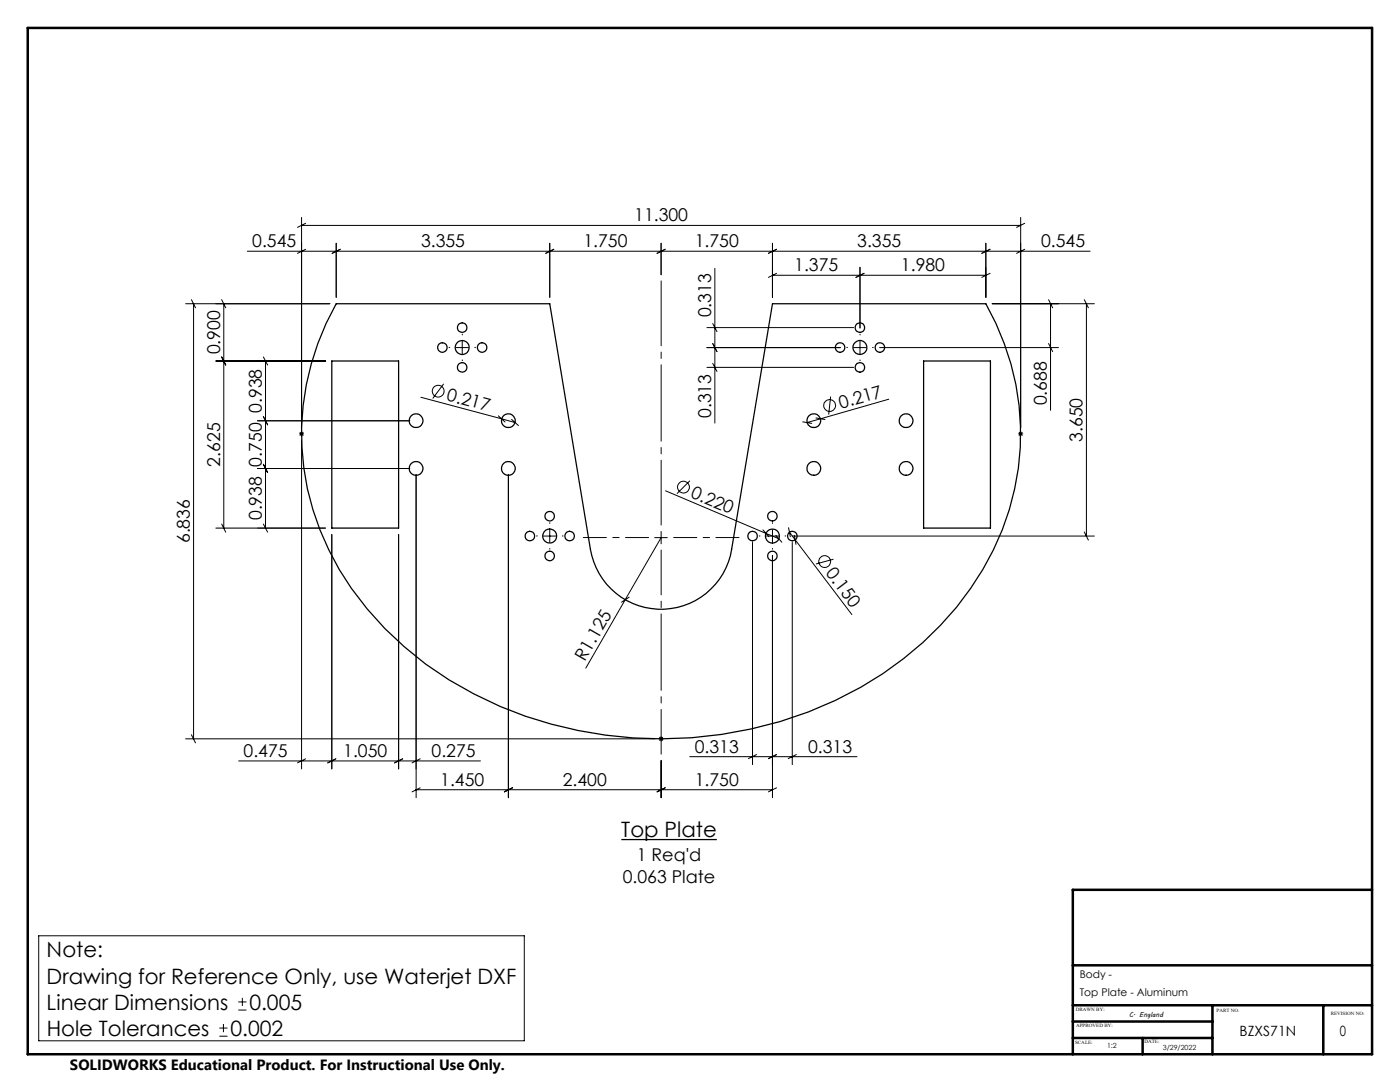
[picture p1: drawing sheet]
<svg xmlns="http://www.w3.org/2000/svg" width="279mm" height="216mm" viewBox="0 0 279 216" stroke-linecap="round" stroke-linejoin="round" font-family="sans-serif">
<g fill="none" stroke="#000" stroke-width=".2">
<path d="M38.2 59.8l.8 1.6M44.2 59.8l.8 1.6M49.4 50.1h168.2M60.2 43.4v41.9M60.2 45h143.5M61 44.6l-1.6 .8M61 49.7l-1.6 .9M67.1 48.5v10.8M67.9 49.7l-1.6 .9M109.7 48.5v10.8M110.5 49.7l-1.6 .9M131.9 48.5v6.3"/>
<path d="M132.8 49.7l-1.7 .9M142.7 53.6v30.8M154.2 48.5v10.8M154.2 54.9h42.5M155 54.5l-1.6 .9M155 49.7l-1.6 .9M171.6 53.3v12.1M172.4 54.5l-1.6 .9M196.7 48.5v10.8M197.6 54.5l-1.7 .9M197.6 49.7l-1.7 .9M203.7 43.4v41.9"/>
<path d="M204.5 44.6l-1.6 .8M204.5 49.7l-1.6 .9M209.3 59.8l.8 1.6M216.4 59.8l.8 1.6M37 60.6h28.8M38.6 60.6v86.8M43.1 72h21.8M44.2 71.2l.8 1.6M44.7 60.6v44.8M52.6 71.2l.8 1.6M53 72v33.4M84 79.3l18.8 5"/>
<path d="M88.5 76.6l-2.1 2.9M91 69.4h2.5M92.3 68.1v2.5M141.1 69.4h26.6M141.1 65.4h29.3M141.1 73.3h29.3M142.2 64.6l.9 1.6M142.2 68.5l.9 1.7M142.2 72.5l.9 1.6M165.8 79.1l-.4 3.6M170.4 69.4h2.5M171.6 68.1v2.5"/>
<path d="M175.5 69.4h35.7M177.4 79.7l-16.3 4.6M198 60.6h20.4M209.3 68.5l.8 1.7M209.7 60.6v21.3M216.8 60.6v46.4M51.4 84h30.4M51.4 93.5h30.4M52.6 92.6l.8 1.7M52.6 83.1l.8 1.7M59.7 86.6h1M59.8 86.2l.7 .7"/>
<path d="M60.2 86.1v1M60.2 87.8v65.6M60.5 86.2l-.7 .7M83 94.8v64.4M99.4 83l1.4 1.2M101.5 94.8v64.4M102.1 83.7l1.4 1.2M132.8 97.9l22.6 9.6M137.7 95.9l-2.6 2.6M160.2 84.2l1.8 .3M162.8 83.4l1.8 .3M203.2 86.6h1"/>
<path d="M203.3 86.2l.7 .7M203.7 86.1v1M204 86.2l-.7 .7M43.1 105.4h21.8M44.2 104.6l.8 1.6M52.6 104.6l.8 1.6M66.2 106.6v46.8M79.6 106.6v46.8M108.4 107h2.5M109.7 105.7v2.5M125.6 119.2l-1.6 1M130.7 107.3h2.5"/>
<path d="M131.9 106v2.5M131.9 107.3l-15 26M150.2 108.2v44.4M152.3 105.7l1.2 1.4M152.9 107h2.5M154.2 105.7v2.5M154.2 110.9v48.3M154.8 106.8l1.2 1.4M157.4 105.3l.3 1.8M157.6 106.2l12.4 16.4M158.1 107h60.3M158.1 108.2v44.4"/>
<path d="M158.5 106.8l.4 1.8M166.3 111.6l-3.5 .9M216.4 106.2l.8 1.6M37 147.4h93.7M38.2 146.6l.8 1.6M47.6 151.8h48.3M61 151.4l-1.6 .8M67 151.4l-1.6 .8M80.4 151.4l-1.7 .8M83 157.6h71.2M83.9 157.2l-1.7 .8M83.9 151.4l-1.7 .8"/>
<path d="M102.3 157.2l-1.7 .8M131.4 147.4h1M131.6 147.1l.7 .7M131.9 146.9v1M131.9 151.8v7.4M132.3 147.1l-.7 .7M132.8 157.2l-1.7 .8M137.7 151h33.3M151 150.6l-1.6 .8M155 150.6l-1.6 .8M155 157.2l-1.6 .8M158.9 150.6l-1.6 .8"/>
<path d="M7.7 186.7h96.9v21h-96.9zM47.6 199.9h1.6M48.4 199.1v1.6M43.8 206.8h1.6M43.8 205.1h1.6M44.6 204.3v1.7M47.6 201.5h1.6"/>
<circle cx="87.4" cy="78" r="1.18"/>
<circle cx="136.4" cy="97.2" r="1.17"/>
<circle cx="165.6" cy="80.9" r="1.18"/>
<circle cx="164.6" cy="112.1" r="1.17"/>
</g>
<path d="M124 167.5h19.1" fill="none" stroke="#000" stroke-width=".26"/>
<path d="M131.9 104.8v-48.7" fill="none" stroke="#000" stroke-width=".2" stroke-dasharray="15.2 1.3 1.3 1.3" stroke-dashoffset="2.3"/>
<path d="M129.4 107.3h-13M134.4 107.3h13.1" fill="none" stroke="#000" stroke-width=".2" stroke-dasharray="15.2 1.3 1.3 1.3" stroke-dashoffset="10.6"/>
<path d="M131.9 109.8v40.7" fill="none" stroke="#000" stroke-width=".2" stroke-dasharray="15.2 1.3 1.3 1.3" stroke-dashoffset="6.3"/>
<g fill="none" stroke="#000" stroke-width=".2" stroke-dasharray="15.2 1.3 1.3 1.3">
<path d="M89.8 69.3h-.2M92.3 66.8v-.1M92.3 71.8v.2M94.8 69.3h.1M169.1 69.3h-.1M171.6 66.8v-.1M171.6 71.8v.2M174.1 69.3h.2M60.2 86.6v.5M107.2 106.9h-.1M109.7 104.4v-.1M109.7 109.4v.2"/>
<path d="M112.2 106.9h.2M151.7 106.9h-.2M154.2 104.4v-.1M154.2 109.4v.2M156.7 106.9h.1M131.9 147.4h.3"/>
</g>
<path d="M5.5 5.6h268.3v204.8h-268.3zM273.8 177.6h-59.7v32.8M214.1 192.6h59.7M214.1 200.6h59.7M214.1 203.8h27.9M214.1 207.1h27.9M228 207.1v3.3M242 200.6v9.8M264.1 200.6v9.8" fill="none" stroke="#000" stroke-width=".5"/>
<g fill="none" stroke="#000" stroke-width=".25">
<path d="M66.2 72h13.4v33.4h-13.4zM67.1 60.6h42.6l8.1 49a14.3 14.3 0 0 0 14.1 12 14.3 14.3 0 0 0 14.1-12l8.2-49h42.5a52.4 52.4 0 0 1-3 56.8 70.1 70.1 0 0 1-38 26.6 82.2 82.2 0 0 1-66.1-8.3 63.1 63.1 0 0 1-25.7-30 51.9 51.9 0 0 1 3.2-45.1zM184.3 72h13.4v33.4h-13.4z"/>
<circle cx="88.3" cy="69.4" r=".95"/>
<circle cx="92.2" cy="69.3" r="1.4"/>
<circle cx="92.2" cy="73.3" r=".96"/>
<circle cx="92.2" cy="65.4" r=".96"/>
<circle cx="96.2" cy="69.4" r=".95"/>
<circle cx="167.7" cy="69.3" r=".96"/>
<circle cx="171.6" cy="65.4" r=".95"/>
<circle cx="171.6" cy="73.3" r=".95"/>
<circle cx="171.6" cy="69.3" r="1.4"/>
<circle cx="175.6" cy="69.3" r=".96"/>
<circle cx="83" cy="83.9" r="1.36"/>
<circle cx="83" cy="93.5" r="1.36"/>
<circle cx="101.4" cy="93.5" r="1.36"/>
<circle cx="101.4" cy="83.9" r="1.36"/>
<circle cx="162.4" cy="93.5" r="1.36"/>
<circle cx="162.4" cy="83.9" r="1.36"/>
<circle cx="180.8" cy="83.9" r="1.36"/>
<circle cx="180.8" cy="93.5" r="1.36"/>
<circle cx="105.7" cy="107" r=".96"/>
<circle cx="109.7" cy="107" r="1.41"/>
<circle cx="109.7" cy="110.9" r=".95"/>
<circle cx="109.7" cy="103" r=".95"/>
<circle cx="113.7" cy="107" r=".96"/>
<circle cx="150.2" cy="107" r=".95"/>
<circle cx="154.1" cy="103" r=".96"/>
<circle cx="154.1" cy="110.9" r=".96"/>
<circle cx="154.1" cy="107" r="1.41"/>
<circle cx="158.1" cy="107" r=".95"/>
</g>
<g font-size="4.2">
<text x="124" y="167.1">Top Plate</text>
<text x="9.3" y="191">Note:</text>
<text x="9.3" y="196.3">Drawing for Reference Only, use Waterjet DXF</text>
<text x="9.3" y="201.5">Linear Dimensions</text>
<text x="49.8" y="201.5">0.005</text>
<text x="9.3" y="206.7">Hole Tolerances</text>
<text x="46" y="206.7">0.002</text>
</g>
<g font-size="3.5">
<text x="126.6" y="44.2">11.300</text>
<text x="50.3" y="49.4">0.545</text>
<text x="84" y="49.4">3.355</text>
<text x="116.4" y="49.4">1.750</text>
<text x="138.7" y="49.4">1.750</text>
<text x="171.1" y="49.4">3.355</text>
<text x="207.8" y="49.4">0.545</text>
<text x="158.5" y="54.2">1.375</text>
<text x="179.8" y="54.2">1.980</text>
<text x="141.9" y="63.3" transform="rotate(-90 141.9 63.3)">0.313</text>
<text x="43.9" y="70.7" transform="rotate(-90 43.9 70.7)">0.900</text>
<text x="52.2" y="82.4" transform="rotate(-90 52.2 82.4)">0.938</text>
<text x="89" y="79.8" transform="rotate(15 89 79.8)">0.217</text>
<text x="141.9" y="83.4" transform="rotate(-90 141.9 83.4)">0.313</text>
<text x="167.8" y="81.6" transform="rotate(-16 167.8 81.6)">0.217</text>
<text x="208.9" y="80.9" transform="rotate(-90 208.9 80.9)">0.688</text>
<text x="216.1" y="88.2" transform="rotate(-90 216.1 88.2)">3.650</text>
<text x="43.9" y="93.1" transform="rotate(-90 43.9 93.1)">2.625</text>
<text x="52.2" y="93.1" transform="rotate(-90 52.2 93.1)">0.750</text>
<text x="137.7" y="99.2" transform="rotate(23 137.7 99.2)">0.220</text>
<text x="52.2" y="103.8" transform="rotate(-90 52.2 103.8)">0.938</text>
<text x="37.9" y="108.4" transform="rotate(-90 37.9 108.4)">6.836</text>
<text x="164.7" y="114.4" transform="rotate(53 164.7 114.4)">0.150</text>
<text x="116.7" y="132.1" transform="rotate(-60 116.7 132.1)">R1.125</text>
<text x="48.6" y="151">0.475</text>
<text x="68.5" y="151">1.050</text>
<text x="86.1" y="151">0.275</text>
<text x="138.7" y="150.2">0.313</text>
<text x="161.3" y="150.2">0.313</text>
<text x="87.9" y="156.8">1.450</text>
<text x="112.3" y="156.8">2.400</text>
<text x="138.7" y="156.8">1.750</text>
<text x="127.1" y="171.7">1 Req'd</text>
<text x="124.3" y="176.3">0.063 Plate</text>
</g>
<text font-size="3" x="14" y="213.5">SOLIDWORKS Educational Product. For Instructional Use Only.</text>
<g font-size="2.8">
<text x="247.4" y="206.7">BZXS71N</text>
<text x="267.4" y="206.7">0</text>
</g>
<g font-size="2.1">
<text x="215.5" y="195.1">Body -</text>
<text x="215.5" y="198.8">Top Plate - Aluminum</text>
</g>
<g font-size="1.4">
<text x="225.3" y="202.9">C. England</text>
<text x="220.9" y="209.1">1:2</text>
<text x="232.1" y="209.6">3/29/2022</text>
</g>
<g font-size="1">
<text x="214.7" y="201.6">DRAWN BY:</text>
<text x="242.8" y="201.9">PART NO.</text>
<text x="265.6" y="202.5">REVISION NO:</text>
<text x="214.6" y="208.3">SCALE:</text>
<text x="214.8" y="205">APPROVED BY:</text>
<text x="228.4" y="208.2">DATE:</text>
</g>
</svg>
